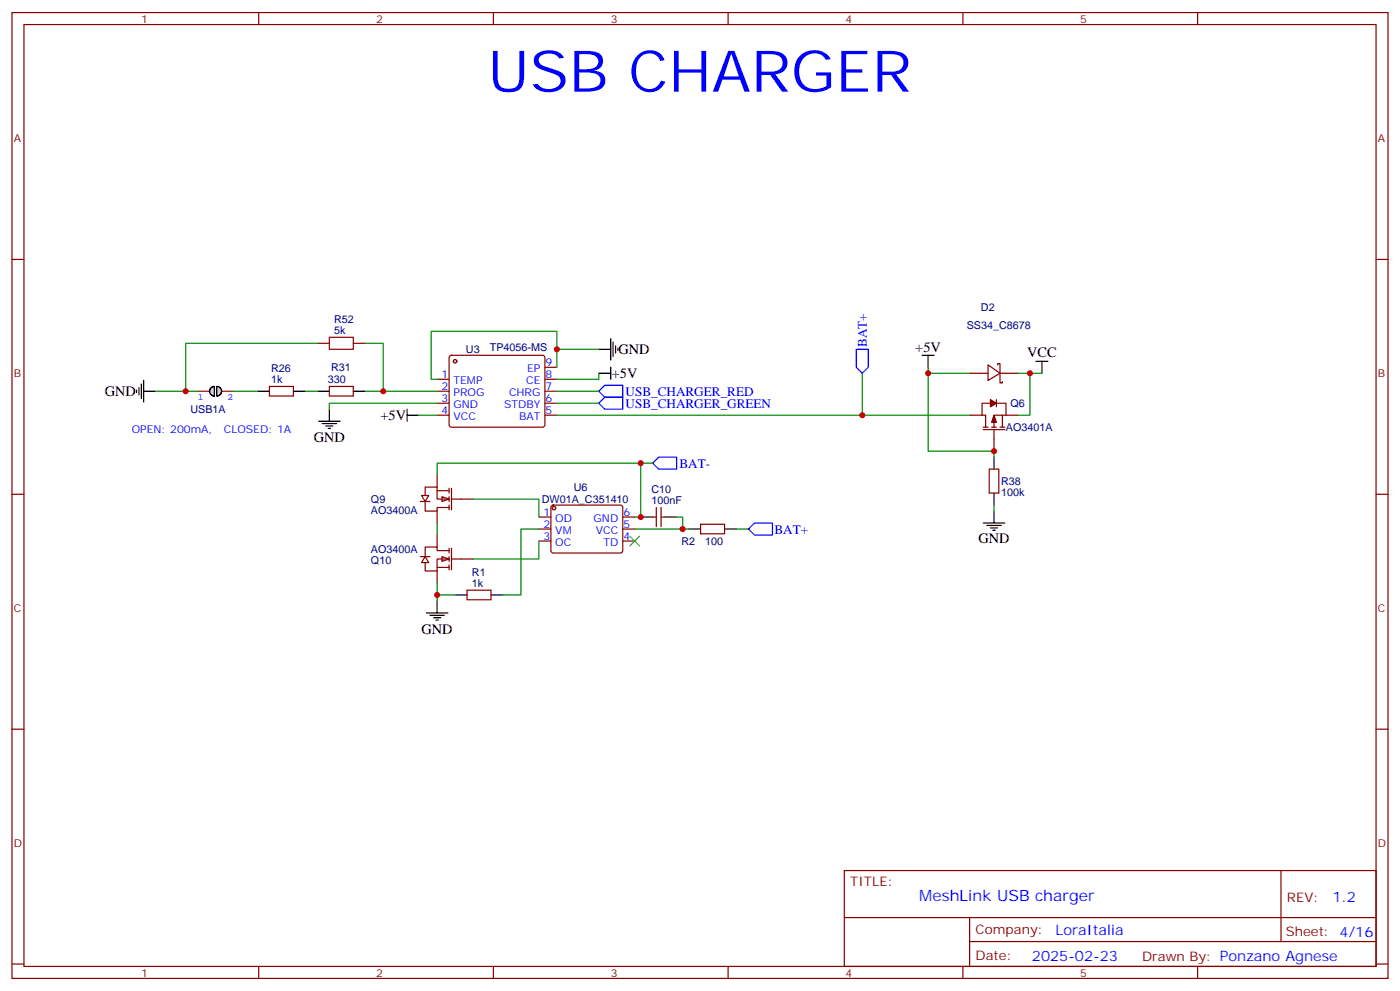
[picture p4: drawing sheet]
<svg xmlns="http://www.w3.org/2000/svg" width="412mm" height="292mm" viewBox="0 0 412 292" stroke-linecap="round" stroke-linejoin="round" font-family="sans-serif">
<path d="M289.6 154h6.4M290.7 154.7h4.2M291.7 155.4h2.2M292.5 156.1h.7M292.8 150.5v3.5" fill="none" stroke="#000" stroke-width=".35"/>
<path d="M128.8 111.7h3.5M128.8 115.2h3.5M128.8 118.7h3.5M160.5 108.1h3.5M160.5 111.7h3.5M160.5 115.2h3.5M160.5 118.7h3.5M128.8 122.2h3.5M160.5 122.2h3.5" fill="none" stroke="#870000" stroke-width=".35"/>
<circle cx="134.1" cy="106.4" r=".53" fill="#ccc" stroke="#870000" stroke-width=".35"/>
<path d="M132.5 104.8l.5-.2h26.8l.5 .2 .2 .5-.1 20-.6 .5-27.1-.1-.4-.6v-19.8zM162.5 148.9l.5-.2 20 .1 .4 .6v13l-.7 .4-20-.1-.4-.6v-12.7z" fill="none" stroke="#870000" stroke-width=".35"/>
<path d="M93.8 124h6.4M94.9 124.7h4.2M96 125.4h2.1M96.7 126.1h.7M97 120.5v3.5" fill="none" stroke="#000" stroke-width=".35"/>
<path d="M164 108.1v-10.6h-37v14.2h1.8" fill="none" stroke="#008700" stroke-width=".35"/>
<circle cx="163.2" cy="149.6" r=".53" fill="#ccc" stroke="#870000" stroke-width=".35"/>
<g fill="none" stroke="#870000" stroke-width=".35">
<path d="M3.5 3.7h405.4v284.3h-405.4zM7.1 7.2h398.2v277.3h-398.2zM76.2 3.7v3.5M145.3 3.7v3.5M214.5 3.7v3.5M283.6 3.7v3.5M352.8 3.7v3.5M3.5 76.4h3.6M405.3 76.4h3.6M285.8 109.9h5.2M291 107.4l3.6 2.5-3.6 2.1zM291.7 118.7h-2.4v3.5h1v3.6"/>
<path d="M293.5 118.7h2.8v3.5M293.5 117.7v2.1M293.9 107.4v-.3h.7v2.8M294.6 109.9v2.8h.7v-.3M294.6 109.9h5.3M285.8 122.2h3.5M289.6 126.5h6.4M289.6 125.8h1.4M291.4 138.1h2.8v7.1h-2.8zM292.1 125.8h1.4M292.8 126.5v6.3M294.6 125.8h1.4"/>
<path d="M295.3 122.2v3.6M296.3 122.2h-3.5v3.6M296.3 122.2h3.6M3.5 145.5h3.6M158.7 152.2h3.6M158.7 155.8h3.6M158.7 159.3h3.6M183.4 152.2h3.6M183.4 155.8h3.6M183.4 159.3h3.6M192.3 152.2h1M193.3 149.4v5.6"/>
<path d="M194.7 152.2h1.1M194.7 149.4v5.6M206.4 154.3h7v2.9h-7zM405.3 145.5h3.6M137.6 173.7h7v2.9h-7zM3.5 214.7h3.6M405.3 214.7h3.6M248.7 256.3h156.6v28.2h-156.6zM377.3 256.3v20.9M248.7 270.1h156.5M285.6 277.2h119.6M285.6 270.1v14.2"/>
<path d="M3.5 283.8h3.6M76.2 284.5v3.5M145.3 284.5v3.5M214.5 284.5v3.5M283.6 284.5v3.5M352.8 284.5v3.5M405.3 283.8h3.6"/>
</g>
<path d="M254 109.9v12.3M273.4 108.1v24.7h19.4v1.8M273.4 109.9h12.4M299.9 109.9h3.5v12.3h-3.5M303.4 109.9h3.5M164 122.2h121.8M187 155.8h15.8M199.3 152.2h1.8v3.6M217 155.8h3.5M292.8 148.7v1.8" fill="none" stroke="#008700" stroke-width=".35"/>
<path d="M271.6 104.6h3.6M273.4 104.6v3.5M305.2 106.4h3.5M306.9 106.4v3.5M292.8 134.6v3.5M188.7 152.2h3.6M195.8 152.2h3.5M202.8 155.8h3.6M213.4 155.8h3.6M292.8 145.2v3.5M134.1 175.2h3.5M144.6 175.2h3.6" fill="none" stroke="#000" stroke-width=".35"/>
<path d="M176.4 115.2l1.8-1.8h5.2v3.5h-5.2zM176.4 118.7l1.8-1.8h5.2v3.6h-5.2zM252.2 102.8h3.6v5.3l-1.8 1.8-1.8-1.8zM192.3 136.3l1.7-1.7h5.3v3.5h-5.3zM220.5 155.8l1.7-1.8h5.3v3.5h-5.3z" fill="none" stroke="#00f" stroke-width=".35"/>
<path d="M185.6 157.9l2.8 2.8M188.4 157.9l-2.8 2.8" fill="none" stroke="#3c3" stroke-width=".35"/>
<g fill="#870000" stroke="#870000" stroke-width=".35">
<path d="M292.8 122.2l.7 2.2h-1.4z"/>
<path d="M291.7 117.7l1.8 1-1.8 1.1z"/>
</g>
<g fill="#fff" stroke="#870000" stroke-width=".35">
<path d="M130.2 146.2l2.1 .7-2.1 .7z"/>
<path d="M124.2 145.9h2.1l-1.1 1.7z"/>
</g>
<path d="M128.8 139.9v3.5M123.8 147.6h2.8M125.2 147.6v2.9h3.6v-1.1h3.5M125.2 145.9v-2.5h3.6v3.5h3.5M128.8 144.5h3.5M128.8 150.5v3.5M132.3 143.8v1.4M132.3 146.2v1.4M132.3 148.7v1.4M133 143.8v6.3M133 146.9h6.3" fill="none" stroke="#870000" stroke-width=".35"/>
<g fill="#fff" stroke="#870000" stroke-width=".35">
<path d="M130.2 163.9l2.1 .7-2.1 .7z"/>
<path d="M125.2 163.9l1.1 1.7h-2.1z"/>
</g>
<g fill="none" stroke="#870000" stroke-width=".35">
<path d="M79.4 113.8h7v2.8h-7zM93.5 101.1h3.5M97 113.8h7.1v2.8h-7.1zM104.1 101.1h3.5M128.8 157.5v3.5M123.8 163.9h2.8M128.8 167h3.5M128.8 168.1v3.5M132.3 162.1h-3.5v-1.1h-3.6v2.9M132.3 164.6h-3.5v3.5h-3.6v-2.5M132.3 161.4v1.4M132.3 163.9v1.4"/>
<path d="M132.3 166.3v1.4M133 161.4v6.3M133 164.6h6.3"/>
</g>
<g fill="none" stroke="#008700" stroke-width=".35">
<path d="M90 115.2h3.5M107.6 101.1h5.3v14.1M107.6 115.2h21.2M128.8 118.7h-31.8v1.8M164 115.2h12.4M164 118.7h12.4M164 102.8h12.4M176.4 109.9v1.8h-12.4M123.5 122.2h5.3M188.7 136.3h-59.9v3.6M192.3 136.3h-3.6v15.9h-1.7M128.8 154v3.5"/>
<path d="M139.3 146.9h19.4v5.3M158.7 159.3v5.3h-19.4M158.7 155.8h-5.2v19.4h-5.3M128.8 171.6v5.3M128.8 175.2h5.3"/>
</g>
<g fill="none" stroke="#000" stroke-width=".35">
<path d="M179.9 99.7v6.3M75.8 115.2h3.6M86.4 115.2h3.6M93.5 115.2h3.5M104.1 115.2h3.5M176.4 109.9h3.5M176.4 102.8h3.5M179.9 108.1v3.6M180.6 100.7v4.3M181.3 101.8v2.1M182 102.5v.7M119.9 122.2h3.6"/>
<path d="M119.9 120.5v3.5M128.8 176.9v3.5M125.6 180.4h6.3M126.6 181.2h4.3M127.7 181.9h2.1M128.4 182.6h.7"/>
</g>
<path d="M97 99.3h7.1v3.5h-7.1z" fill="none" stroke="#a10000" stroke-width=".35"/>
<g fill="#ccc" stroke="#000" stroke-width=".35">
<path d="M62.3 114l.8-.2v2.8a1.41 1.41 0 0 1-1.3-1 1.41 1.41 0 0 1 .5-1.6z"/>
<path d="M63.9 113.8a1.41 1.41 0 0 1 1.4 1.4 1.41 1.41 0 0 1-1.4 1.4z"/>
</g>
<path d="M58.2 115.2h3.5M65.3 115.2h3.5" fill="none" stroke="#870000" stroke-width=".35"/>
<path d="M40.2 114.8v.7M40.9 114.1v2.1M41.6 113.1v4.2M42.3 115.2h3.6M42.3 112v6.4M62.3 114l.8-.2v2.8a1.41 1.41 0 0 1-1.3-1 1.41 1.41 0 0 1 .5-1.6zM63.9 113.8a1.41 1.41 0 0 1 1.4 1.4 1.41 1.41 0 0 1-1.4 1.4z" fill="none" stroke="#000" stroke-width=".35"/>
<path d="M45.9 115.2h8.8M68.8 115.2h7M93.5 101.1h-38.8v14.1h3.5" fill="none" stroke="#008700" stroke-width=".35"/>
<g fill="#c00">
<circle cx="273.4" cy="109.9" r=".88"/>
<circle cx="303.4" cy="109.9" r=".88"/>
<circle cx="292.8" cy="132.8" r=".88"/>
<circle cx="201.1" cy="155.8" r=".88"/>
<circle cx="254" cy="122.2" r=".88"/>
<circle cx="188.7" cy="152.2" r=".88"/>
<circle cx="188.7" cy="136.3" r=".88"/>
<circle cx="128.8" cy="175.2" r=".88"/>
<circle cx="164" cy="102.8" r=".88"/>
<circle cx="112.9" cy="115.2" r=".88"/>
<circle cx="54.7" cy="115.2" r=".88"/>
</g>
<text font-size="16.9" fill="#00f" x="143.6" y="27">USB CHARGER</text>
<text font-size="4.6" fill="#00f" x="270.8" y="265.3">MeshLink USB charger</text>
<g font-size="4.2">
<text x="182.2" y="104.2">GND</text>
<text x="269.6" y="103.5">+5V</text>
<text x="302.6" y="105.2">VCC</text>
<text x="180.2" y="111.3">+5V</text>
<text x="30.9" y="116.6">GND</text>
<text x="112.1" y="123.6">+5V</text>
<text x="92.4" y="130">GND</text>
<text x="288.2" y="160">GND</text>
<text x="124.2" y="186.5">GND</text>
</g>
<g font-size="4.2" fill="#00f">
<text x="392.5" y="265.6">1.2</text>
<text x="310.9" y="275.1">LoraItalia</text>
<text x="304" y="282.9">2025-02-23</text>
</g>
<g font-size="3.9" fill="#00f">
<text x="255.4" y="102.2" transform="rotate(-90 255.4 102.2)">BAT+</text>
<text x="184.3" y="116.5">USB_CHARGER_RED</text>
<text x="184.3" y="120.1">USB_CHARGER_GREEN</text>
<text x="200.2" y="137.8">BAT-</text>
<text x="228.1" y="157.1">BAT+</text>
</g>
<g font-size="3.9" fill="#800">
<text x="250.5" y="260.9">TITLE:</text>
<text x="379.1" y="265.6">REV:</text>
<text x="287.4" y="275.1">Company:</text>
<text x="378.7" y="275.7">Sheet: 4/16</text>
<text x="287.4" y="282.8">Date:</text>
<text x="336.4" y="282.8">Drawn By: Ponzano Agnese</text>
</g>
<g font-size="3.2" fill="#800">
<text x="41.6" y="6.7">1</text>
<text x="110.8" y="6.7">2</text>
<text x="179.9" y="6.7">3</text>
<text x="249.1" y="6.7">4</text>
<text x="318.2" y="6.7">5</text>
<text x="4.1" y="41.8">A</text>
<text x="405.9" y="41.8">A</text>
<text x="4.1" y="110.9">B</text>
<text x="405.9" y="110.9">B</text>
<text x="4.1" y="180.1">C</text>
<text x="405.9" y="180.1">C</text>
<text x="4.1" y="249.2">D</text>
<text x="405.9" y="249.2">D</text>
<text x="41.6" y="287.5">1</text>
<text x="110.8" y="287.5">2</text>
<text x="179.9" y="287.5">3</text>
<text x="249.1" y="287.5">4</text>
<text x="318.2" y="287.5">5</text>
</g>
<g font-size="3.2" fill="#000080">
<text x="98.4" y="95.1">R52</text>
<text x="288.9" y="91.6">D2</text>
<text x="98.4" y="98.2">5k</text>
<text x="284.8" y="96.8">SS34_C8678</text>
<text x="137.2" y="104">U3</text>
<text x="144.3" y="103.4">TP4056-MS</text>
<text x="79.9" y="112.7">1k</text>
<text x="79.9" y="109.6">R26</text>
<text x="96.6" y="112.8">330</text>
<text x="97.5" y="109.3">R31</text>
<text x="297.7" y="119.9">Q6</text>
<text x="56.1" y="121.6">USB1A</text>
<text x="296.3" y="126.9">AO3401A</text>
<text x="294.9" y="142.8">R38</text>
<text x="109.3" y="148.1">Q9</text>
<text x="159.6" y="148">DW01A_C351410</text>
<text x="169" y="144.6">U6</text>
<text x="191.9" y="148.3">100nF</text>
<text x="191.9" y="145.2">C10</text>
<text x="294.9" y="146">100k</text>
<text x="109.3" y="151.3">AO3400A</text>
<text x="200.7" y="160.5">R2</text>
<text x="207.7" y="160.5">100</text>
<text x="109.3" y="162.7">AO3400A</text>
<text x="109.3" y="165.9">Q10</text>
<text x="139" y="172.7">1k</text>
<text x="139" y="169.6">R1</text>
</g>
<g font-size="3.2" fill="#00f">
<text x="160.7" y="107.8">9</text>
<text x="130.1" y="111.3">1</text>
<text x="133.6" y="113.1">TEMP</text>
<text x="155" y="113.1">CE</text>
<text x="155.3" y="109.5">EP</text>
<text x="160.7" y="111.3">8</text>
<text x="130.1" y="118.4">3</text>
<text x="130.1" y="114.8">2</text>
<text x="133.6" y="116.6">PROG</text>
<text x="149.9" y="116.6">CHRG</text>
<text x="160.7" y="114.8">7</text>
<text x="160.7" y="118.4">6</text>
<text x="130.1" y="121.9">4</text>
<text x="133.6" y="123.6">VCC</text>
<text x="133.6" y="120.1">GND</text>
<text x="148.5" y="120.1">STDBY</text>
<text x="152.9" y="123.6">BAT</text>
<text x="160.7" y="121.9">5</text>
<text x="38.8" y="127.5">OPEN: 200mA,</text>
<text x="66" y="127.5">CLOSED: 1A</text>
<text x="160.1" y="151.9">1</text>
<text x="160.1" y="155.4">2</text>
<text x="163.6" y="153.6">OD</text>
<text x="174.9" y="153.6">GND</text>
<text x="183.6" y="155.4">5</text>
<text x="183.6" y="151.9">6</text>
<text x="160.1" y="158.9">3</text>
<text x="163.6" y="157.2">VM</text>
<text x="163.6" y="160.7">OC</text>
<text x="175.5" y="157.2">VCC</text>
<text x="177.7" y="160.7">TD</text>
<text x="183.6" y="158.9">4</text>
</g>
<g font-size="2.8" fill="#00f">
<text x="58.3" y="117.8">1</text>
<text x="67" y="117.8">2</text>
</g>
</svg>
